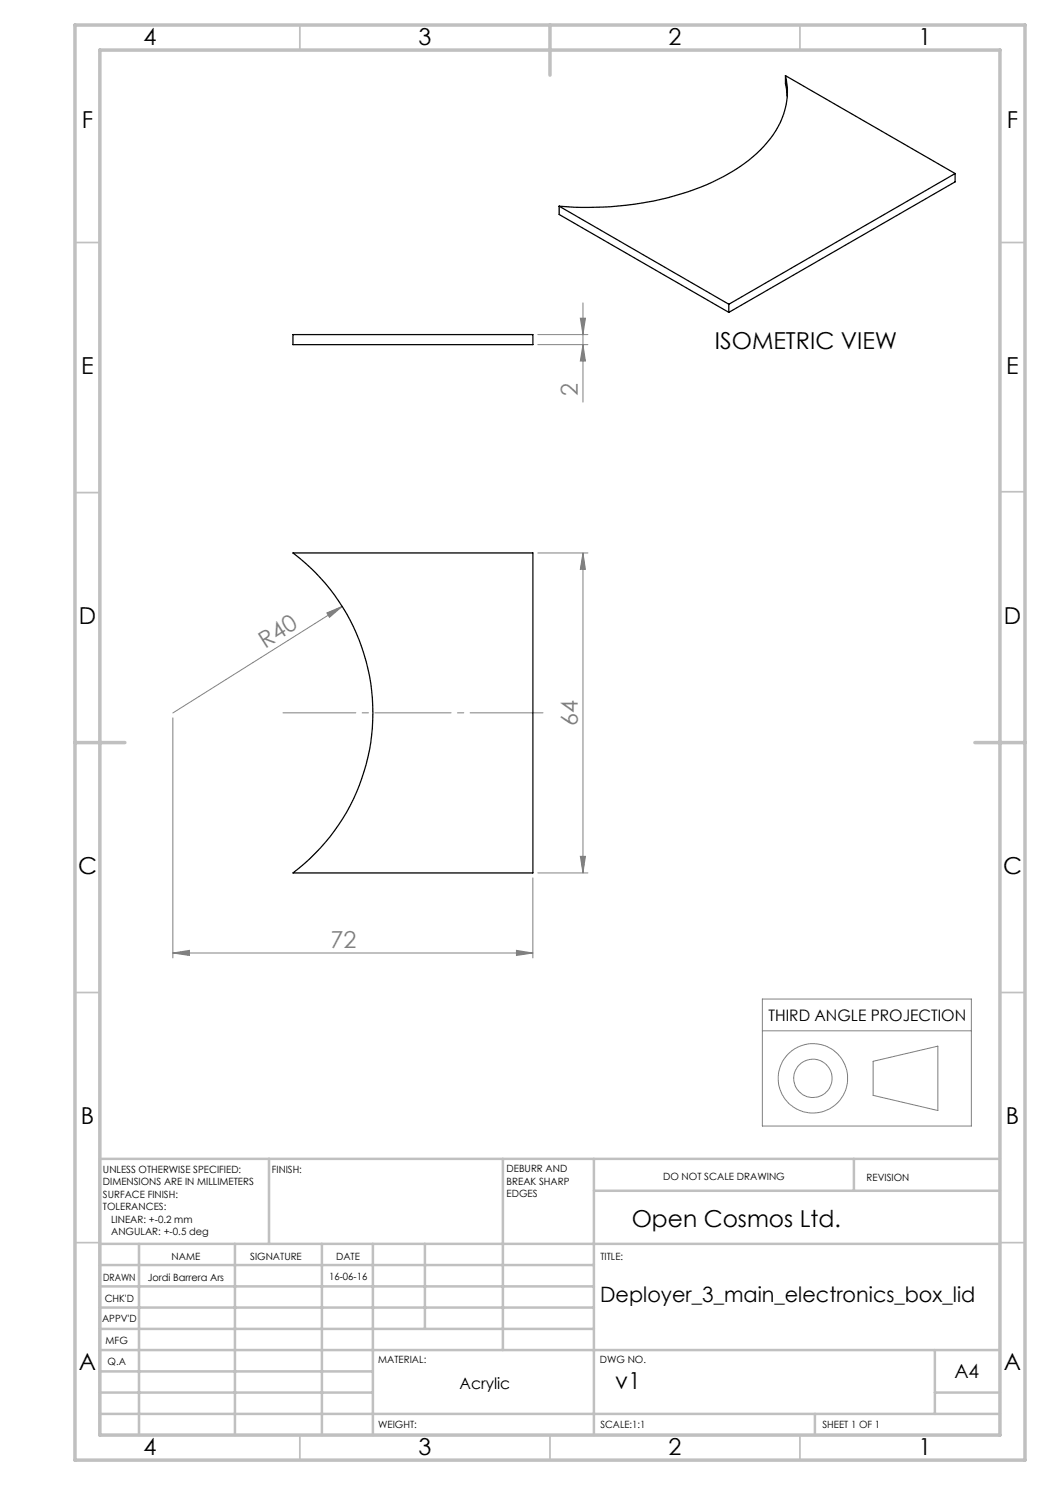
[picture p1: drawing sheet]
<svg xmlns="http://www.w3.org/2000/svg" width="210mm" height="297mm" viewBox="0 0 210 297" stroke-linecap="round" stroke-linejoin="round" font-family="sans-serif">
<g fill="none" stroke="#808080" stroke-width=".2">
<path d="M107.6 66.9h10M107.6 68.9h10M116.1 63.6h1l-.5 3.3zM116.6 60.6v19.8M116.6 68.9l.5 3.3h-1zM107.6 110.6h10M116.6 110.6v64M116.6 110.6l.5 3.3h-1zM65.4 122.6l3-1.3-2.5 2.2zM68.4 121.3l-33.8 21.3M34.6 143.6v48M106.6 175.6v16"/>
<path d="M107.6 174.6h10M116.1 171.3h1l-.5 3.3zM34.6 190.6l3.3-.5v1zM34.6 190.6h72M103.3 190.1l3.3 .5-3.3 .5zM152.5 199.8h41.8v25.4h-41.8zM152.5 206.2h41.8M174.6 212.3l13-3.1v12.9l-13-3z"/>
<circle cx="162.6" cy="215.7" r="6.9"/>
<circle cx="162.6" cy="215.7" r="3.8"/>
</g>
<path d="M56.6 142.6h52" fill="none" stroke="#808080" stroke-width=".2" stroke-dasharray="15.2 1.3 1.3 1.3" stroke-dashoffset=".7"/>
<g fill="none" stroke="#c0c0c0" stroke-width=".35">
<path d="M60 5v5M160 5v5M15 48.5h5M200 48.5h5M15 98.5h5M200 98.4h5M15 198.5h5M200 198.5h5M15 248.5h5M200 248.5h5M60 287v5M110 287v5"/>
<path d="M160 287v5"/>
</g>
<g fill="none" stroke="#c0c0c0" stroke-width=".5">
<path d="M53.8 231.8v17M100.6 231.8v38.2M118.8 231.8v55.2M118.8 238.2h81.2M170.8 231.8v6.4M200 231.8h-180v55.2M20 248.8h180M20 257.3h98.8M20 253h98.8M27.8 248.8v38.2M47 248.8v38.2M64.4 248.8v38.2"/>
<path d="M74.6 248.8v38.2M85 248.8v17M20 265.8h98.8M20 261.5h98.8M20 278.5h54.6M20 274.3h54.6M20 270h180M187 278.5h13M187 270v12.8M20 282.8h180M163 282.8v4.2"/>
</g>
<path d="M15 5h190v287h-190zM20 10h180v277h-180zM110 5v10M15 148.5h10M195 148.5h10" fill="none" stroke="#c0c0c0" stroke-width=".7"/>
<g fill="#808080">
<path d="M65.4 122.6l3-1.3-2.5 2.2z"/>
<path d="M103.3 190.1l3.3 .5-3.3 .5zM34.6 190.6l3.3-.5v1z"/>
<path d="M116.1 171.3h1l-.5 3.3zM116.6 110.6l.5 3.3h-1z"/>
<path d="M116.1 63.6h1l-.5 3.3zM116.6 68.9l.5 3.3h-1z"/>
</g>
<path d="M157.1 15.1a15.2 15.2 0 0 1-4.3 14.1 38 38 0 0 1-17.9 10 66.1 66.1 0 0 1-23.1 2M157.1 15.1v1.7l.3 2.4M157.1 15.1l33.9 19.6M191 34.7l-45.2 26.2M191 34.7v1.7l-45.2 26.1M111.8 41.2l34 19.7M111.8 41.2v1.7l34 19.6M58.6 66.9h48v2h-48zM145.8 60.9v1.6M58.6 110.6h48v64h-48a40 40 0 0 0 0-64z" fill="none" stroke="#000" stroke-width=".25"/>
<g font-size="4.7">
<text x="28.7" y="9">4</text>
<text x="83.7" y="9">3</text>
<text x="133.7" y="9">2</text>
<text x="183.7" y="9">1</text>
<text x="16.4" y="25.5">F</text>
<text x="201.4" y="25.5">F</text>
<text x="143" y="69.9">ISOMETRIC VIEW</text>
<text x="16.3" y="74.7">E</text>
<text x="201.3" y="74.7">E</text>
<text x="15.8" y="124.7">D</text>
<text x="200.8" y="124.7">D</text>
<text x="15.6" y="174.7">C</text>
<text x="200.6" y="174.7">C</text>
<text x="16.2" y="224.7">B</text>
<text x="201.2" y="224.7">B</text>
<text x="126.3" y="245.3">Open Cosmos Ltd.</text>
<text x="15.8" y="274">A</text>
<text x="200.8" y="274">A</text>
<text x="123" y="277.9">v1</text>
<text x="28.7" y="291">4</text>
<text x="83.7" y="291">3</text>
<text x="133.7" y="291">2</text>
<text x="183.7" y="291">1</text>
</g>
<g font-size="4.7" fill="#808080">
<text x="115.6" y="79.1" transform="rotate(-90 115.6 79.1)">2</text>
<text x="53" y="129.8" transform="rotate(-32 53 129.8)">R40</text>
<text x="115.6" y="145.2" transform="rotate(-90 115.6 145.2)">64</text>
<text x="66.1" y="189.6">72</text>
</g>
<text font-size="4.2" x="120" y="260.4">Deployer_3_main_electronics_box_lid</text>
<text font-size="3.9" x="190.9" y="275.5">A4</text>
<g font-size="3.2">
<text x="153.7" y="204.2">THIRD ANGLE PROJECTION</text>
<text x="91.9" y="277.9">Acrylic</text>
</g>
<g font-size="2">
<text x="20.6" y="234.6">UNLESS OTHERWISE SPECIFIED:</text>
<text x="20.6" y="237.1">DIMENSIONS ARE IN MILLIMETERS</text>
<text x="20.6" y="239.6">SURFACE FINISH:</text>
<text x="54.4" y="234.6">FINISH:</text>
<text x="101.3" y="234.5">DEBURR AND</text>
<text x="101.3" y="237">BREAK SHARP</text>
<text x="101.3" y="239.5">EDGES</text>
<text x="132.6" y="236">DO NOT SCALE DRAWING</text>
<text x="173.3" y="236.2">REVISION</text>
<text x="20.6" y="242.1">TOLERANCES:</text>
<text x="22.2" y="244.6">LINEAR: +-0.2 mm</text>
<text x="22.2" y="247.1">ANGULAR: +-0.5 deg</text>
<text x="34.3" y="252">NAME</text>
<text x="50" y="251.9">SIGNATURE</text>
<text x="67.2" y="251.9">DATE</text>
<text x="120.1" y="251.9">TITLE:</text>
<text x="20.6" y="256.1">DRAWN</text>
<text x="29.5" y="256.1">Jordi Barrera Ars</text>
<text x="65.8" y="255.9">16-06-16</text>
<text x="20.9" y="260.3">CHK'D</text>
<text x="20.4" y="264.4">APPV'D</text>
<text x="21.1" y="268.8">MFG</text>
<text x="21.5" y="273">Q.A</text>
<text x="75.6" y="272.5">MATERIAL:</text>
<text x="120" y="272.5">DWG NO.</text>
<text x="75.6" y="285.5">WEIGHT:</text>
<text x="120.1" y="285.6">SCALE:1:1</text>
<text x="164.5" y="285.6">SHEET 1 OF 1</text>
</g>
</svg>
